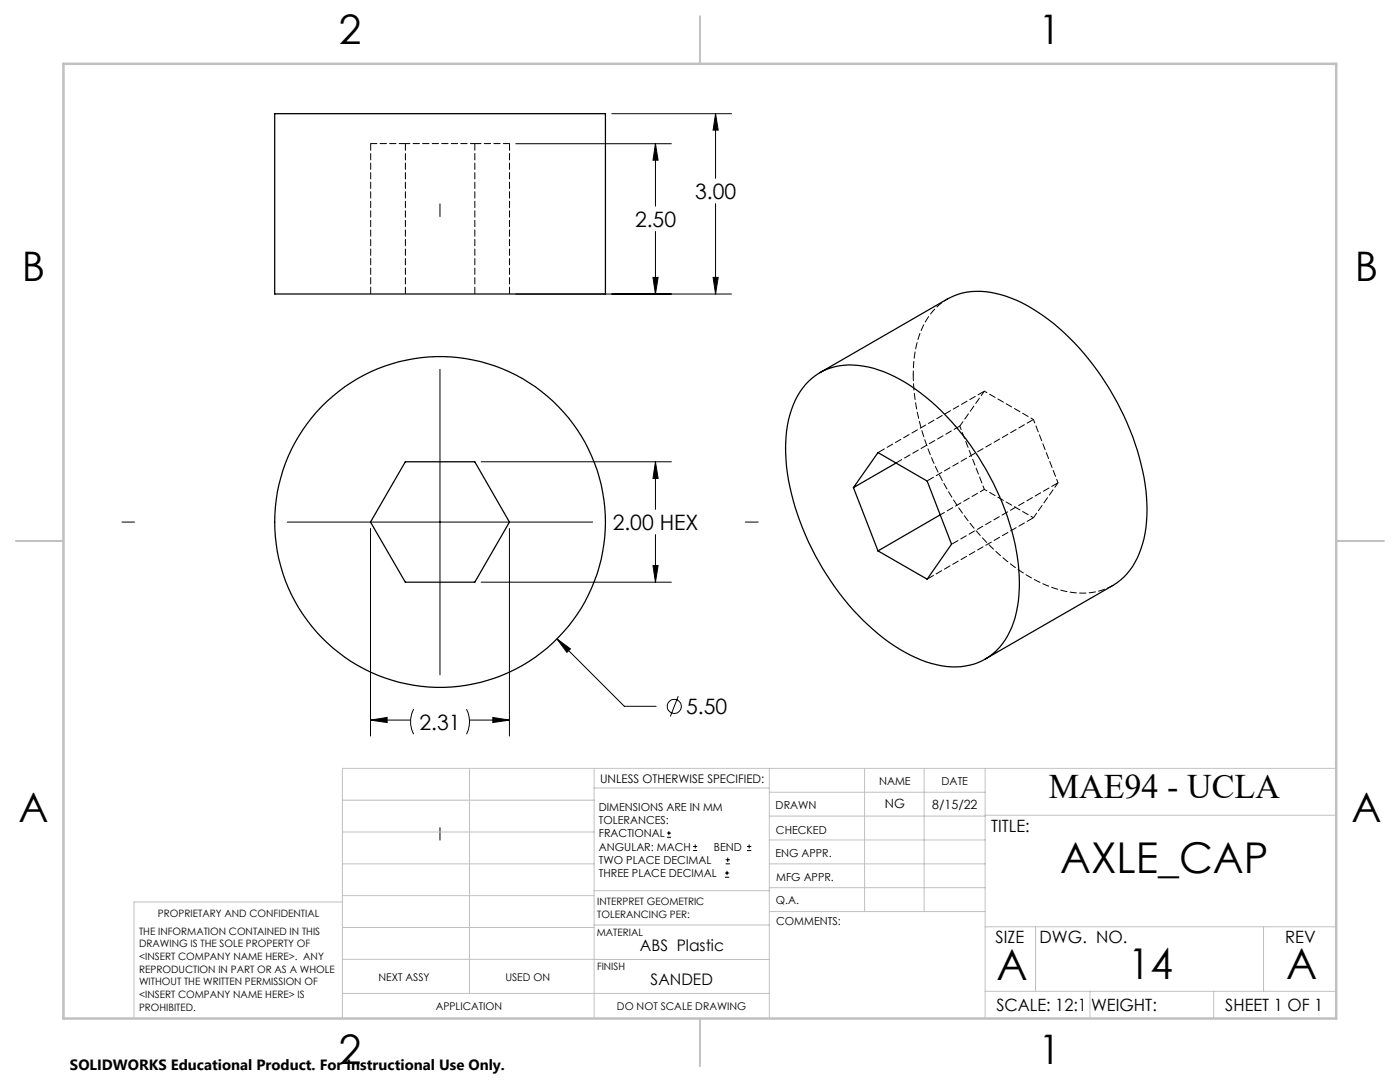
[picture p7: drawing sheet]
<svg xmlns="http://www.w3.org/2000/svg" width="279mm" height="216mm" viewBox="0 0 279 216" stroke-linecap="round" stroke-linejoin="round" font-family="sans-serif">
<g fill="none" stroke="#000" stroke-width=".2">
<path d="M102.9 28.7h31.1M122.1 22.7h23.9M130.8 28.7l.5 3.3h-1zM130.8 28.7v12.4M142.8 22.7l.5 3.3h-1zM142.8 22.7v12.9M87.8 40.7v2.5M102.9 58.7h43.1M130.3 55.4h1l-.5 3.3zM130.8 46.2v12.5M142.3 55.4h1l-.5 3.3zM142.8 40.6v18.1"/>
<path d="M87.8 73.7v61M96 92.1h38M130.8 92.1l.5 3.4h-1zM130.8 92.1v9.5M24.3 104.2h2.5M57.3 104.2h61M73.9 105.4v41.5M96 116.2h38M101.7 105.4v41.5M130.3 112.9h1l-.5 3.3zM130.8 106.7v9.5M148.8 104.2h2.5"/>
<path d="M111.2 127.5l2.6 2-.7 .7zM111.2 127.5l13.4 13.4h6.4M135.4 138.9l-1.6 4.1M73.9 143.7l3.4-.5v1zM73.9 143.7h8.1M82.6 141.5a5.5 5.5 0 0 0 0 5M93.1 141.5a5.5 5.5 0 0 1 0 5M93.7 143.7h8M98.4 143.2l3.3 .5-3.3 .5zM87.8 165.1v2.5M133.1 167.1h.8M133.1 166.2h.8"/>
<path d="M133.5 165.8v.9M138.3 169.7h.8M138.3 168.9h.8M138.7 168.5v.8M144.7 175h.8M144.7 174.2h.8M144.8 172.4h.9M144.8 171.6h.9M145.1 173.8v.8M145.2 171.1v.9M149.1 169.7h.8M149.1 168.9h.8"/>
<path d="M149.5 168.5v.8"/>
<circle cx="134.6" cy="140.9" r="1.41"/>
</g>
<g fill="none" stroke="#c0c0c0" stroke-width=".2">
<path d="M68.3 159.7h50.3M93.7 153.3v44.9M118.6 153.3v49.9M118.6 157.2h34.9M153.5 153.3v49.9M153.5 158.1h43.1M172.5 153.3v28.6M184.4 153.3v28.6M196.6 153.3v49.9M266.7 153.3h-198.4v49.9M68.3 178.7h50.3M68.3 172.4h50.3"/>
<path d="M68.3 166h50.3M68.3 180h-41.6v23.2M118.6 177.7h35M153.5 167.6h43.1M153.5 162.8h43.1M153.5 172.4h43.1M153.5 177.1h43.1M196.6 162.7h70.1M68.3 198.2h85.2M68.3 191.4l85.2 .1M68.3 185.1h50.3M118.6 184.6h35"/>
<path d="M153.6 181.9h43M196.6 197.8h70.1M196.6 184.9h70.1M206.7 184.9v12.9M217.5 197.8v5.4M242.2 197.8v5.4M252.2 184.9v12.9"/>
</g>
<path d="M139.7 3.2v9.5M3.1 107.9h9.6M266.7 107.9h9.5M139.7 203.2v9.6" fill="none" stroke="#c0c0c0" stroke-width=".25"/>
<path d="M12.7 12.7h254v190.5h-254z" fill="none" stroke="#c0c0c0" stroke-width=".5"/>
<path d="M111.2 127.5l1.9 2.7 .7-.7zM130.8 92.1l.5 3.4h-1zM130.3 112.9h1l-.5 3.3zM73.9 143.7l3.4-.5v1zM98.4 143.2l3.3 .5-3.3 .5zM142.3 55.4h1l-.5 3.3zM142.8 22.7l.5 3.3h-1zM130.8 28.7l.5 3.3h-1zM130.3 55.4h1l-.5 3.3z" fill="#000"/>
<g fill="none" stroke="#000" stroke-width=".25">
<path d="M54.8 22.7h66v36h-66zM161.4 76.1a12.5 12.5 0 0 1 11.9-2.9 31.6 31.6 0 0 1 14.6 8.9 53.7 53.7 0 0 1 15.3 30.5 23.3 23.3 0 0 1-2.6 15.1 12 12 0 0 1-12.7 5.2 30.9 30.9 0 0 1-15.6-9.1 54.2 54.2 0 0 1-15.3-30.5 24.1 24.1 0 0 1 2.2-14.3l1-1.6zM163.6 74.4l25.5-14.7a13.6 13.6 0 0 1 10.7-.9 35.1 35.1 0 0 1 15.6 10.6 53.3 53.3 0 0 1 13.4 29.8 22.6 22.6 0 0 1-2.7 13.8l-1.8 2.1-2.1 1.6-25.6 14.8M80.9 92.1h13.9l6.9 12.1-6.9 12h-13.9l-7-12zM170.3 97.3l4.9-7 9.8 5.7 4.9 12.6-4.9 7-9.8-5.7M170.3 97.3l4.9 12.6M178.8 92.4l-8.5 4.9M187.6 102.7l-12.4 7.2"/>
<circle cx="87.8" cy="104.2" r="33"/>
</g>
<path d="M74 28.7v30M80.9 28.7v30M94.8 28.7v30M101.7 28.7v30" fill="none" stroke="#000" stroke-width=".2" stroke-dasharray="1.3 .6" stroke-dashoffset="-.1"/>
<path d="M80.9 28.7h-6.9M101.7 28.7h-6.9M191.6 85l-12.8 7.4" fill="none" stroke="#000" stroke-width=".2" stroke-dasharray="1.3 .6"/>
<path d="M94.8 28.7h-13.9" fill="none" stroke="#000" stroke-width=".2" stroke-dasharray="1.3 .6" stroke-dashoffset=".4"/>
<path d="M182.3 74.8a19.3 19.3 0 0 1 3.9-12.8l1.3-1.2 1.6-1.1M191.6 85l4.9 12.7M211.1 96.3l-4.9-12.6" fill="none" stroke="#000" stroke-width=".2" stroke-dasharray="1.3 .6" stroke-dashoffset=".5"/>
<path d="M222.1 116.8a14.5 14.5 0 0 1-12.8 .2 40.6 40.6 0 0 1-17.2-14.5 50.9 50.9 0 0 1-9.8-26.5v-1.2" fill="none" stroke="#000" stroke-width=".2" stroke-dasharray="1.3 .6" stroke-dashoffset=".1"/>
<path d="M196.5 78.1l-21.3 12.2M206.2 83.7l-21.2 12.3M211.1 96.3l-21.2 12.3M206.2 103.3l-21.2 12.3" fill="none" stroke="#000" stroke-width=".2" stroke-dasharray="1.3 .6" stroke-dashoffset="-.2"/>
<path d="M196.5 78.1l-4.9 6.9M206.2 103.3l4.9-7" fill="none" stroke="#000" stroke-width=".2" stroke-dasharray="1.3 .6" stroke-dashoffset=".2"/>
<path d="M196.5 97.7l9.7 5.6M206.2 83.7l-9.7-5.6" fill="none" stroke="#000" stroke-width=".2" stroke-dasharray="1.3 .6" stroke-dashoffset=".7"/>
<path d="M196.5 97.7l-8.8 5" fill="none" stroke="#000" stroke-width=".2" stroke-dasharray="1.3 .6" stroke-dashoffset=".3"/>
<g font-size="8.5">
<text x="211.6" y="174.2">AXLE_CAP</text>
<text x="198.9" y="195.5">A</text>
<text x="225.1" y="195.4">14</text>
<text x="256.7" y="195.4">A</text>
</g>
<g font-size="8.1">
<text x="67.6" y="8.9">2</text>
<text x="207.3" y="8.9">1</text>
<text x="4.4" y="56.2">B</text>
<text x="270.4" y="56.2">B</text>
<text x="3.7" y="164.1">A</text>
<text x="269.7" y="164.1">A</text>
<text x="67.6" y="212.4">2</text>
<text x="207.3" y="212.4">1</text>
</g>
<text font-size="6.9" x="209.3" y="159.3">MAE94 - UCLA</text>
<g font-size="4.2">
<text x="138.7" y="39.7">3.00</text>
<text x="126.7" y="45.3">2.50</text>
<text x="122.3" y="105.7">2.00 HEX</text>
<text x="136.9" y="142.5">5.50</text>
<text x="83.7" y="145.6">2.31</text>
</g>
<g font-size="3.4">
<text x="197.8" y="166">TITLE:</text>
<text x="198.7" y="188.1">SIZE</text>
<text x="207.5" y="188.1">DWG. NO.</text>
<text x="256.5" y="188.2">REV</text>
<text x="198.8" y="201.7">SCALE: 12:1</text>
<text x="217.7" y="201.8">WEIGHT:</text>
<text x="244.5" y="201.7">SHEET 1 OF 1</text>
</g>
<g font-size="3.2">
<text x="127.7" y="189.8">ABS Plastic</text>
<text x="129.8" y="196.6">SANDED</text>
</g>
<text font-size="3" x="14" y="213.5">SOLIDWORKS Educational Product. For Instructional Use Only.</text>
<g font-size="2.5">
<text x="176.6" y="161.3">NG</text>
<text x="186.1" y="161.4">8/15/22</text>
</g>
<text font-size="2.4" x="119.8" y="156.2">UNLESS OTHERWISE SPECIFIED:</text>
<g font-size="2.2">
<text x="119.5" y="161.8">DIMENSIONS ARE IN MM</text>
<text x="154.8" y="161.4">DRAWN</text>
<text x="175.4" y="156.6">NAME</text>
<text x="187.9" y="156.7">DATE</text>
<text x="119.5" y="164.4">TOLERANCES:</text>
<text x="119.5" y="167.1">FRACTIONAL</text>
<text x="154.9" y="166.3">CHECKED</text>
<text x="119.5" y="169.7">ANGULAR: MACH</text>
<text x="119.5" y="172.4">TWO PLACE DECIMAL</text>
<text x="142.5" y="169.7">BEND</text>
<text x="154.8" y="171">ENG APPR.</text>
<text x="119.5" y="175">THREE PLACE DECIMAL</text>
<text x="154.9" y="175.7">MFG APPR.</text>
<text x="154.9" y="180.4">Q.A.</text>
<text x="154.9" y="184.6">COMMENTS:</text>
</g>
<g font-size="2.1">
<text x="75.5" y="195.7">NEXT ASSY</text>
<text x="100.9" y="195.7">USED ON</text>
<text x="86.9" y="201.5">APPLICATION</text>
<text x="123.1" y="201.6">DO NOT SCALE DRAWING</text>
</g>
<g font-size="2">
<text x="31.5" y="182.9">PROPRIETARY AND CONFIDENTIAL</text>
<text x="119.2" y="180.6">INTERPRET GEOMETRIC</text>
<text x="119.2" y="183.1">TOLERANCING PER:</text>
<text x="27.8" y="186.5">THE INFORMATION CONTAINED IN THIS</text>
<text x="27.8" y="189">DRAWING IS THE SOLE PROPERTY OF</text>
<text x="27.8" y="191.6">&lt;INSERT COMPANY NAME HERE&gt;. ANY</text>
<text x="119.1" y="186.7">MATERIAL</text>
<text x="27.8" y="194.1">REPRODUCTION IN PART OR AS A WHOLE</text>
<text x="27.8" y="196.6">WITHOUT THE WRITTEN PERMISSION OF</text>
<text x="119.1" y="193.5">FINISH</text>
<text x="27.8" y="199.1">&lt;INSERT COMPANY NAME HERE&gt; IS</text>
<text x="27.8" y="201.7">PROHIBITED.</text>
</g>
</svg>
